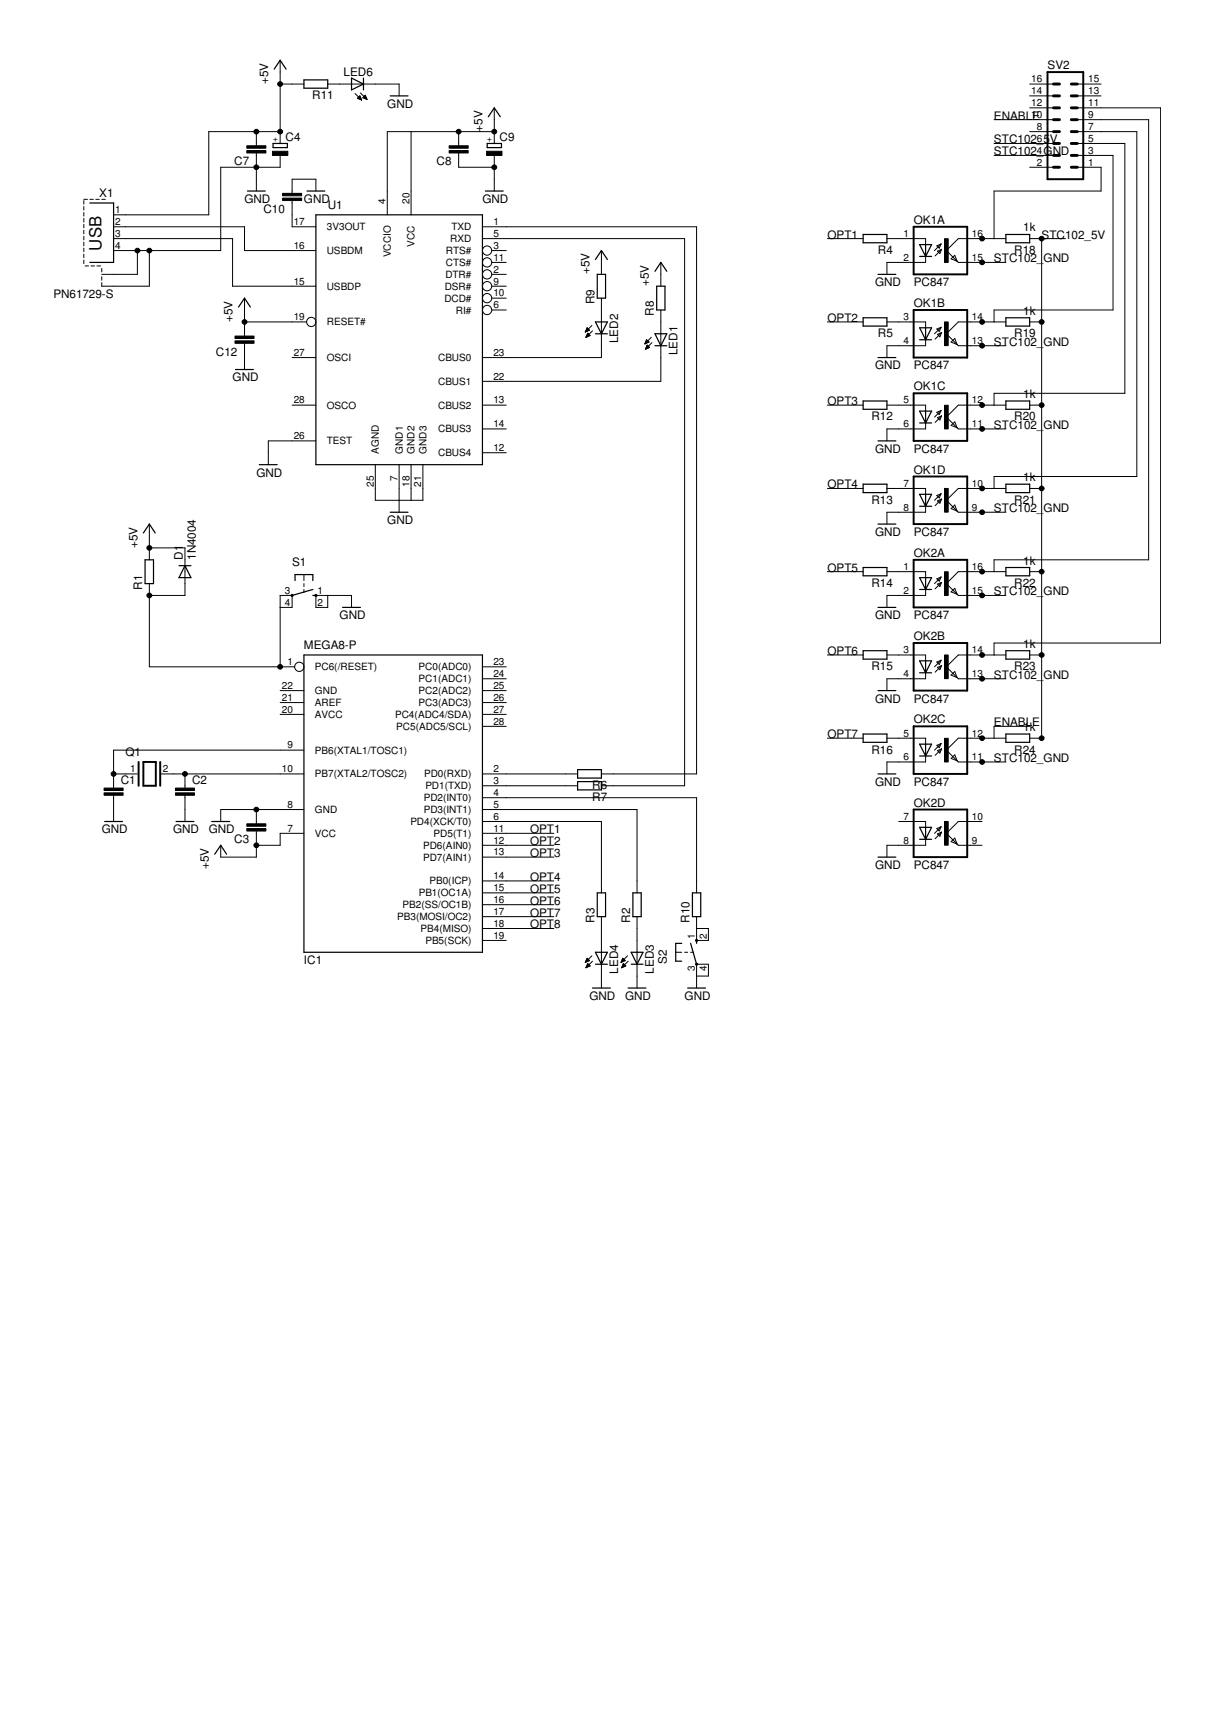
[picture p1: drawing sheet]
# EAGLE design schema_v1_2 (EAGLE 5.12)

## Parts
C1  C-EUC0805  [C0805]
C2  C-EUC0805  [C0805]
C3  C-EUC0805  [C0805]
C4  CPOL-EUE2.5-5  [E2,5-5]
C7  C-EU025-025X050  [C025-025X050]
C8  C-EU025-025X050  [C025-025X050]
C9  CPOL-EUE2.5-5  [E2,5-5]
C10  C-EU025-025X050  [C025-025X050]
C12  C-EU025-025X050  [C025-025X050]
D1  1N4004  [DO41-10]
IC1  MEGA8-P  [DIL28-3]
LED1  LED3MM  [LED3MM]
LED2  LED3MM  [LED3MM]
LED3  LED3MM  [LED3MM]
LED4  LED3MM  [LED3MM]
LED6  LED3MM  [LED3MM]
OK1  PC847  [DIL16]
OK2  PC847  [DIL16]
Q1  XTAL  [Q]
R1  R-EU_0207/10  [0207/10]
R2  R-EU_0207/10  [0207/10]
R3  R-EU_0207/10  [0207/10]
R4  R-EU_0207/10  [0207/10]
R5  R-EU_0207/10  [0207/10]
R6  R-EU_M1206  [M1206]
R7  R-EU_M1206  [M1206]
R8  R-EU_M1206  [M1206]
R9  R-EU_M1206  [M1206]
R10  R-EU_0207/10  [0207/10]
R11  R-EU_M1206  [M1206]
R12  R-EU_0207/10  [0207/10]
R13  R-EU_0207/10  [0207/10]
R14  R-EU_0207/10  [0207/10]
R15  R-EU_0207/10  [0207/10]
R16  R-EU_0207/10  [0207/10]
R18  1k  R-EU_0207/10  [0207/10]
R19  1k  R-EU_0207/10  [0207/10]
R20  1k  R-EU_0207/10  [0207/10]
R21  1k  R-EU_0207/10  [0207/10]
R22  1k  R-EU_0207/10  [0207/10]
R23  1k  R-EU_0207/10  [0207/10]
R24  1k  R-EU_0207/10  [0207/10]
S1  10-XX  [B3F-10XX]
S2  10-XX  [B3F-10XX]
SV2  MA08-2  [MA08-2]
U1  FT232RL  [SSOP28DB]
X1  PN61729-S  [PN61729-S]

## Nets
+5V: C3.1 C4.+ C7.2 C8.2 C9.+ C12.2 D1.C IC1.7(VCC) R1.2 R8.2 R9.2 R11.2 U1.4(VCCIO) U1.19(RESET#) U1.20(VCC) X1.1
ENABLE: OK2.12(C:COL) R24.2 SV2.10
GND: C1.2 C2.2 C3.2 C4.- C7.1 C8.1 C9.- C10.2 C12.1 IC1.8(GND) LED3.K(C) LED4.K(C) LED6.K(C) OK1.2(A:C) OK1.4(B:C) OK1.6(C:C) OK1.8(D:C) OK2.2(A:C) OK2.4(B:C) OK2.6(C:C) OK2.8(D:C) S1.1(S) S1.2(S1) S2.3(P) S2.4(P1) U1.7(GND1) U1.18(GND2) U1.21(GND3) U1.25(AGND) U1.26(TEST) X1.4 X1.S1 X1.S2
N$1: C2.1 IC1.10(PB7(XTAL2/TOSC2)) Q1.2
N$2: C1.1 IC1.9(PB6(XTAL1/TOSC1)) Q1.1
N$3: D1.A IC1.1(PC6(/RESET)) R1.1 S1.3(P) S1.4(P1)
N$4: IC1.6(PD4(XCK/T0)) R3.2
N$5: IC1.4(PD2(INT0)) R10.2
N$6: LED3.A R2.1
N$7: LED4.A R3.1
N$8: R10.1 S2.1(S) S2.2(S1)
N$9: OK1.16(A:COL) R18.2 SV2.1
N$10: IC1.5(PD3(INT1)) R2.2
N$11: OK1.14(B:COL) R19.2 SV2.3
N$12: OK1.12(C:COL) R20.2 SV2.5
N$13: OK1.10(D:COL) R21.2 SV2.7
N$14: OK2.16(A:COL) R22.2 SV2.9
N$15: OK2.14(B:COL) R23.2 SV2.11
N$16: LED2.K(C) U1.23(CBUS0)
N$17: LED6.A R11.1
N$18: U1.16(USBDM) X1.2
N$19: U1.15(USBDP) X1.3
N$20: C10.1 U1.17(3V3OUT)
N$21: LED1.A R8.1
N$22: LED2.A R9.1
N$24: LED1.K(C) U1.22(CBUS1)
N$25: R6.1 U1.1(TXD)
N$26: IC1.2(PD0(RXD)) R6.2
N$27: IC1.3(PD1(TXD)) R7.2
N$28: R7.1 U1.5(RXD)
N$29: OK1.1(A:A) R4.1
N$30: OK1.3(B:A) R5.1
N$31: OK1.5(C:A) R12.1
N$32: OK1.7(D:A) R13.1
N$33: OK2.1(A:A) R14.1
N$34: OK2.3(B:A) R15.1
N$35: OK2.5(C:A) R16.1
OPT1: IC1.11(PD5(T1)) R4.2
OPT2: IC1.12(PD6(AIN0)) R5.2
OPT3: IC1.13(PD7(AIN1)) R12.2
OPT4: IC1.14(PB0(ICP)) R13.2
OPT5: IC1.15(PB1(OC1A)) R14.2
OPT6: IC1.16(PB2(SS/OC1B)) R15.2
OPT7: IC1.17(PB3(MOSI/OC2)) R16.2
OPT8: IC1.18(PB4(MISO))
STC102_5V: R18.1 R19.1 R20.1 R21.1 R22.1 R23.1 R24.1 SV2.6
STC102_GND: OK1.9(D:EMIT) OK1.11(C:EMIT) OK1.13(B:EMIT) OK1.15(A:EMIT) OK2.11(C:EMIT) OK2.13(B:EMIT) OK2.15(A:EMIT) SV2.4
Unconnected: IC1.19(PB5(SCK)) IC1.21(AREF) IC1.23(PC0(ADC0)) IC1.24(PC1(ADC1)) IC1.25(PC2(ADC2)) IC1.26(PC3(ADC3)) IC1.27(PC4(ADC4/SDA)) IC1.28(PC5(ADC5/SCL)) OK2.7(D:A) OK2.9(D:EMIT) OK2.10(D:COL) SV2.2 SV2.8 SV2.12 SV2.13 SV2.14 SV2.15 SV2.16 U1.2(DTR#) U1.3(RTS#) U1.6(RI#) U1.9(DSR#) U1.10(DCD#) U1.11(CTS#) U1.12(CBUS4) U1.13(CBUS2) U1.14(CBUS3) U1.27(OSCI) U1.28(OSCO)

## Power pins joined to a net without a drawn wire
AVCC: IC1.20(AVCC)
GND: IC1.22(GND)
